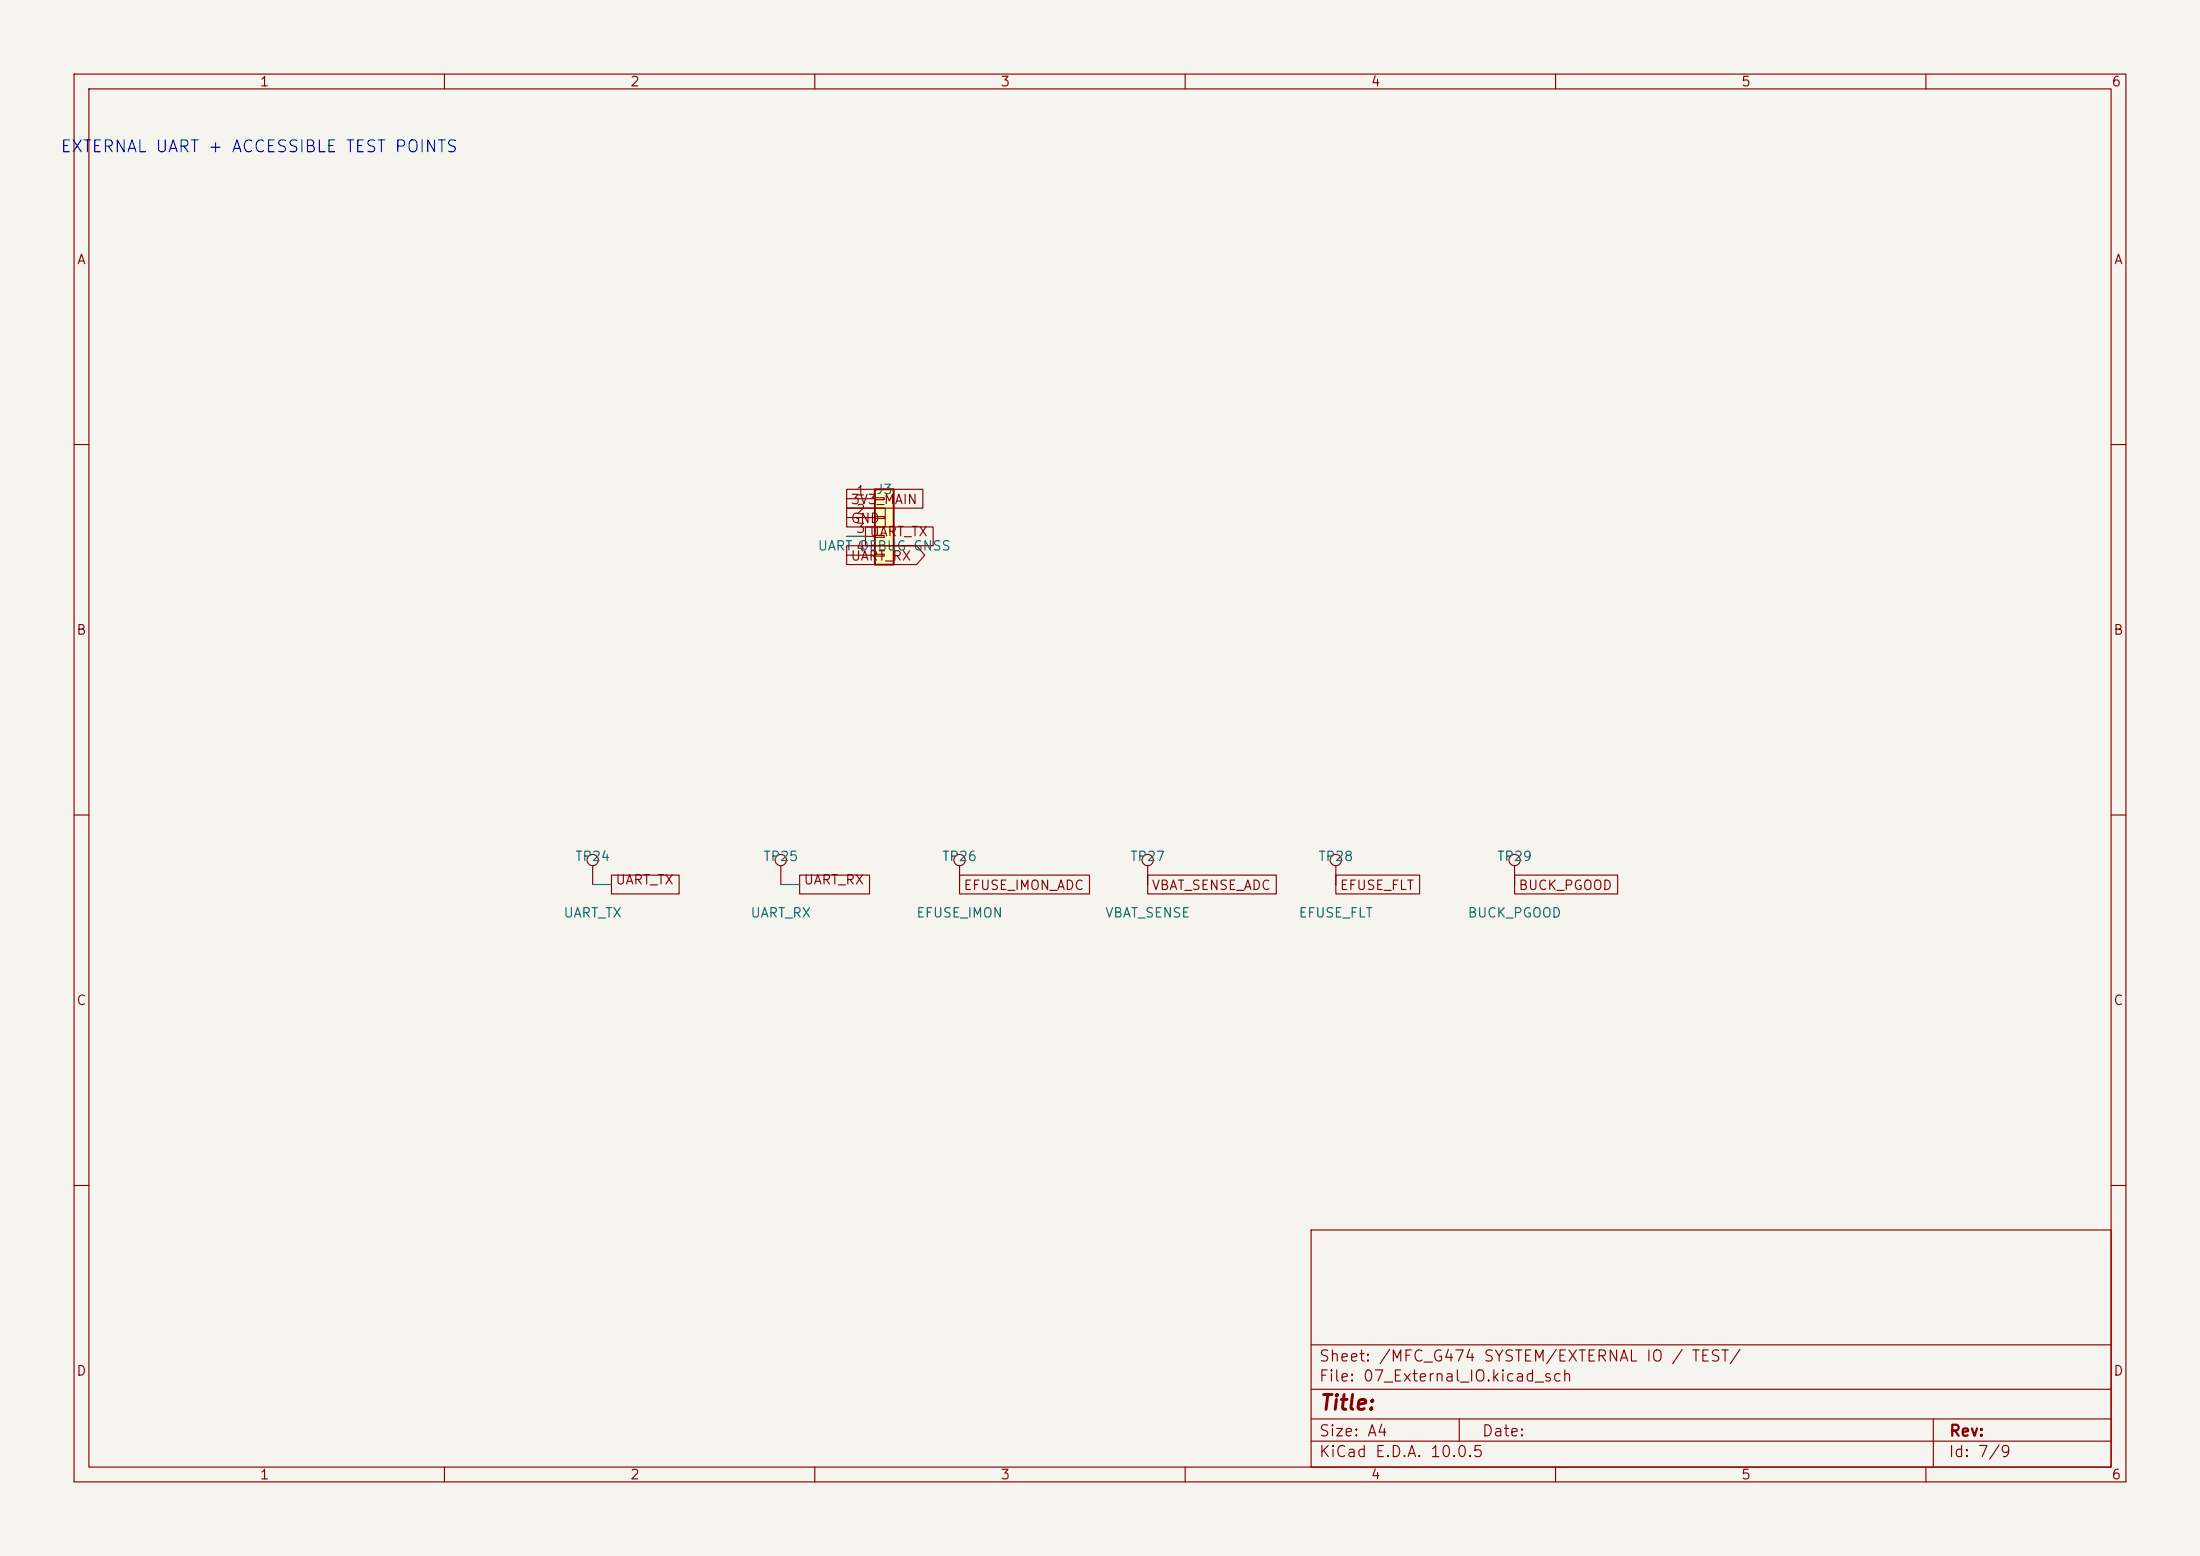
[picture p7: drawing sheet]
(kicad_sch
 (version 20260306)
 (generator "eeschema")
 (generator_version "10.0")
 (paper "A4")
 (lib_symbols
  (symbol "Connector:TestPoint"
   (pin_numbers (hide yes))
   (pin_names
    (offset 0.762) (hide yes)) (exclude_from_sim no) (in_bom yes) (on_board yes)
   (in_pos_files yes)
   (duplicate_pin_numbers_are_jumpers no)
   (property "Reference" "TP" (at 0 6.858 0) (show_name no) (do_not_autoplace no) (effects (font (size 1.27 1.27))))
   (property "Value" "TestPoint" (at 0 5.08 0) (show_name no) (do_not_autoplace no) (effects (font (size 1.27 1.27))))
   (property "Footprint" "" (at 5.08 0 0) (show_name no) (do_not_autoplace no) (hide yes) (effects (font (size 1.27 1.27))))
   (property "Datasheet" "" (at 5.08 0 0) (show_name no) (do_not_autoplace no) (hide yes) (effects (font (size 1.27 1.27))))
   (property "Description" "test point" (at 0 0 0) (show_name no) (do_not_autoplace no) (hide yes) (effects (font (size 1.27 1.27))))
   (symbol "TestPoint_0_1"
    (circle (center 0 3.302) (radius 0.762) (stroke (width 0) (type default)) (fill (type none))))
   (symbol "TestPoint_1_1"
    (pin passive line (at 0 0 90) (length 2.54) (name "1" (effects (font (size 1.27 1.27)))) (number "1" (effects (font (size 1.27 1.27))))))
   (embedded_fonts no))
  (symbol "Connector_Generic:Conn_01x04"
   (pin_names
    (offset 1.016) (hide yes)) (exclude_from_sim no) (in_bom yes) (on_board yes)
   (in_pos_files yes)
   (duplicate_pin_numbers_are_jumpers no)
   (property "Reference" "J" (at 0 5.08 0) (show_name no) (do_not_autoplace no) (effects (font (size 1.27 1.27))))
   (property "Value" "Conn_01x04" (at 0 -7.62 0) (show_name no) (do_not_autoplace no) (effects (font (size 1.27 1.27))))
   (property "Footprint" "" (at 0 0 0) (show_name no) (do_not_autoplace no) (hide yes) (effects (font (size 1.27 1.27))))
   (property "Datasheet" "" (at 0 0 0) (show_name no) (do_not_autoplace no) (hide yes) (effects (font (size 1.27 1.27))))
   (property "Description" "Generic connector, single row, 01x04, script generated (kicad-library-utils/schlib/autogen/connector/)" (at 0 0 0) (show_name no) (do_not_autoplace no) (hide yes) (effects (font (size 1.27 1.27))))
   (symbol "Conn_01x04_1_1"
    (rectangle (start -1.27 3.81) (end 1.27 -6.35) (stroke (width 0.254) (type default)) (fill (type background)))
    (rectangle (start -1.27 2.667) (end 0 2.413) (stroke (width 0.1524) (type default)) (fill (type none)))
    (rectangle (start -1.27 0.127) (end 0 -0.127) (stroke (width 0.1524) (type default)) (fill (type none)))
    (rectangle (start -1.27 -2.413) (end 0 -2.667) (stroke (width 0.1524) (type default)) (fill (type none)))
    (rectangle (start -1.27 -4.953) (end 0 -5.207) (stroke (width 0.1524) (type default)) (fill (type none)))
    (pin passive line (at -5.08 2.54 0) (length 3.81) (name "Pin_1" (effects (font (size 1.27 1.27)))) (number "1" (effects (font (size 1.27 1.27)))))
    (pin passive line (at -5.08 0 0) (length 3.81) (name "Pin_2" (effects (font (size 1.27 1.27)))) (number "2" (effects (font (size 1.27 1.27)))))
    (pin passive line (at -5.08 -2.54 0) (length 3.81) (name "Pin_3" (effects (font (size 1.27 1.27)))) (number "3" (effects (font (size 1.27 1.27)))))
    (pin passive line (at -5.08 -5.08 0) (length 3.81) (name "Pin_4" (effects (font (size 1.27 1.27)))) (number "4" (effects (font (size 1.27 1.27))))))
   (embedded_fonts no)))
 (text "EXTERNAL UART + ACCESSIBLE TEST POINTS"
  (exclude_from_sim no)
  (at 35 20 0)
  (effects (font (size 1.6 1.6))))
 (wire
  (pts (xy 114.3 72.39) (xy 116.84 72.39))
  (stroke (width 0) (type default)))
 (wire
  (pts (xy 80.01 119.38) (xy 82.55 119.38))
  (stroke (width 0) (type default)))
 (wire
  (pts (xy 105.41 119.38) (xy 107.95 119.38))
  (stroke (width 0) (type default)))
 (global_label "UART_TX"
  (shape passive)
  (at 116.84 72.39 0)
  (effects (font (size 1.27 1.27)) (justify left bottom))
  (property "Intersheetrefs" "${INTERSHEET_REFS}" (at 116.84 72.39 0) (hide yes) (show_name no) (do_not_autoplace no) (effects (font (size 1.27 1.27)))))
 (global_label "GND"
  (shape passive)
  (at 114.3 69.85 0)
  (effects (font (size 1.27 1.27)) (justify left))
  (property "Intersheetrefs" "${INTERSHEET_REFS}" (at 114.3 69.85 0) (hide yes) (show_name no) (do_not_autoplace no) (effects (font (size 1.27 1.27)))))
 (global_label "UART_RX"
  (shape output)
  (at 114.3 74.93 0)
  (effects (font (size 1.27 1.27)) (justify left))
  (property "Intersheetrefs" "${INTERSHEET_REFS}" (at 114.3 74.93 0) (hide yes) (show_name no) (do_not_autoplace no) (effects (font (size 1.27 1.27)))))
 (global_label "VBAT_SENSE_ADC"
  (shape passive)
  (at 154.94 119.38 0)
  (effects (font (size 1.27 1.27)) (justify left))
  (property "Intersheetrefs" "${INTERSHEET_REFS}" (at 154.94 119.38 0) (hide yes) (show_name no) (do_not_autoplace no) (effects (font (size 1.27 1.27)))))
 (global_label "EFUSE_FLT"
  (shape passive)
  (at 180.34 119.38 0)
  (effects (font (size 1.27 1.27)) (justify left))
  (property "Intersheetrefs" "${INTERSHEET_REFS}" (at 180.34 119.38 0) (hide yes) (show_name no) (do_not_autoplace no) (effects (font (size 1.27 1.27)))))
 (global_label "EFUSE_IMON_ADC"
  (shape passive)
  (at 129.54 119.38 0)
  (effects (font (size 1.27 1.27)) (justify left))
  (property "Intersheetrefs" "${INTERSHEET_REFS}" (at 129.54 119.38 0) (hide yes) (show_name no) (do_not_autoplace no) (effects (font (size 1.27 1.27)))))
 (global_label "BUCK_PGOOD"
  (shape passive)
  (at 204.47 119.38 0)
  (effects (font (size 1.27 1.27)) (justify left))
  (property "Intersheetrefs" "${INTERSHEET_REFS}" (at 204.47 119.38 0) (hide yes) (show_name no) (do_not_autoplace no) (effects (font (size 1.27 1.27)))))
 (global_label "UART_TX"
  (shape passive)
  (at 82.55 119.38 0)
  (effects (font (size 1.27 1.27)) (justify left bottom))
  (property "Intersheetrefs" "${INTERSHEET_REFS}" (at 82.55 119.38 0) (hide yes) (show_name no) (do_not_autoplace no) (effects (font (size 1.27 1.27)))))
 (global_label "3V3_MAIN"
  (shape passive)
  (at 114.3 67.31 0)
  (effects (font (size 1.27 1.27)) (justify left))
  (property "Intersheetrefs" "${INTERSHEET_REFS}" (at 114.3 67.31 0) (hide yes) (show_name no) (do_not_autoplace no) (effects (font (size 1.27 1.27)))))
 (global_label "UART_RX"
  (shape passive)
  (at 107.95 119.38 0)
  (effects (font (size 1.27 1.27)) (justify left bottom))
  (property "Intersheetrefs" "${INTERSHEET_REFS}" (at 107.95 119.38 0) (hide yes) (show_name no) (do_not_autoplace no) (effects (font (size 1.27 1.27)))))
 (symbol
  (lib_id "Connector:TestPoint")
  (at 204.47 119.38 0)
  (unit 1)
  (body_style 1)
  (exclude_from_sim no)
  (in_bom yes)
  (on_board yes)
  (in_pos_files yes)
  (dnp no)
  (property "Reference" "TP29" (at 204.47 115.57 0) (show_name no) (do_not_autoplace no) (effects (font (size 1.27 1.27))))
  (property "Value" "BUCK_PGOOD" (at 204.47 123.19 0) (show_name no) (do_not_autoplace no) (effects (font (size 1.27 1.27))))
  (property "Footprint" "TestPoint:TestPoint_Pad_D1.0mm" (at 204.47 119.38 0) (hide yes) (show_name no) (do_not_autoplace no) (effects (font (size 1.27 1.27))))
  (property "Datasheet" "" (at 204.47 119.38 0) (hide yes) (show_name no) (do_not_autoplace no) (effects (font (size 1.27 1.27))))
  (property "Description" "" (at 204.47 119.38 0) (show_name no) (do_not_autoplace no) (effects (font (size 1.27 1.27))))
  (pin "1")
  (instances (project "HPR_FC_G474_3S" (path "" (reference "TP29") (unit 1))) (project "07_External_IO" (path "" (reference "TP29") (unit 1)))))
 (symbol
  (lib_id "Connector:TestPoint")
  (at 180.34 119.38 0)
  (unit 1)
  (body_style 1)
  (exclude_from_sim no)
  (in_bom yes)
  (on_board yes)
  (in_pos_files yes)
  (dnp no)
  (property "Reference" "TP28" (at 180.34 115.57 0) (show_name no) (do_not_autoplace no) (effects (font (size 1.27 1.27))))
  (property "Value" "EFUSE_FLT" (at 180.34 123.19 0) (show_name no) (do_not_autoplace no) (effects (font (size 1.27 1.27))))
  (property "Footprint" "TestPoint:TestPoint_Pad_D1.0mm" (at 180.34 119.38 0) (hide yes) (show_name no) (do_not_autoplace no) (effects (font (size 1.27 1.27))))
  (property "Datasheet" "" (at 180.34 119.38 0) (hide yes) (show_name no) (do_not_autoplace no) (effects (font (size 1.27 1.27))))
  (property "Description" "" (at 180.34 119.38 0) (show_name no) (do_not_autoplace no) (effects (font (size 1.27 1.27))))
  (pin "1")
  (instances (project "HPR_FC_G474_3S" (path "" (reference "TP28") (unit 1))) (project "07_External_IO" (path "" (reference "TP28") (unit 1)))))
 (symbol
  (lib_id "Connector:TestPoint")
  (at 129.54 119.38 0)
  (unit 1)
  (body_style 1)
  (exclude_from_sim no)
  (in_bom yes)
  (on_board yes)
  (in_pos_files yes)
  (dnp no)
  (property "Reference" "TP26" (at 129.54 115.57 0) (show_name no) (do_not_autoplace no) (effects (font (size 1.27 1.27))))
  (property "Value" "EFUSE_IMON" (at 129.54 123.19 0) (show_name no) (do_not_autoplace no) (effects (font (size 1.27 1.27))))
  (property "Footprint" "TestPoint:TestPoint_Pad_D1.0mm" (at 129.54 119.38 0) (hide yes) (show_name no) (do_not_autoplace no) (effects (font (size 1.27 1.27))))
  (property "Datasheet" "" (at 129.54 119.38 0) (hide yes) (show_name no) (do_not_autoplace no) (effects (font (size 1.27 1.27))))
  (property "Description" "" (at 129.54 119.38 0) (show_name no) (do_not_autoplace no) (effects (font (size 1.27 1.27))))
  (pin "1")
  (instances (project "HPR_FC_G474_3S" (path "" (reference "TP26") (unit 1))) (project "07_External_IO" (path "" (reference "TP26") (unit 1)))))
 (symbol
  (lib_id "Connector_Generic:Conn_01x04")
  (at 119.38 69.85 0)
  (unit 1)
  (body_style 1)
  (exclude_from_sim no)
  (in_bom yes)
  (on_board yes)
  (in_pos_files yes)
  (dnp no)
  (property "Reference" "J3" (at 119.38 66.04 0) (show_name no) (do_not_autoplace no) (effects (font (size 1.27 1.27))))
  (property "Value" "UART DEBUG GNSS" (at 119.38 73.66 0) (show_name no) (do_not_autoplace no) (effects (font (size 1.27 1.27))))
  (property "Footprint" "Connector_JST:JST_GH_SM04B-GHS-TB_1x04-1MP_P1.25mm_Horizontal" (at 119.38 69.85 0) (hide yes) (show_name no) (do_not_autoplace no) (effects (font (size 1.27 1.27))))
  (property "Datasheet" "" (at 119.38 69.85 0) (hide yes) (show_name no) (do_not_autoplace no) (effects (font (size 1.27 1.27))))
  (property "Description" "" (at 119.38 69.85 0) (show_name no) (do_not_autoplace no) (effects (font (size 1.27 1.27))))
  (pin "2")
  (pin "1")
  (pin "3")
  (pin "4")
  (instances (project "HPR_FC_G474_3S" (path "" (reference "J3") (unit 1))) (project "07_External_IO" (path "" (reference "J3") (unit 1)))))
 (symbol
  (lib_id "Connector:TestPoint")
  (at 154.94 119.38 0)
  (unit 1)
  (body_style 1)
  (exclude_from_sim no)
  (in_bom yes)
  (on_board yes)
  (in_pos_files yes)
  (dnp no)
  (property "Reference" "TP27" (at 154.94 115.57 0) (show_name no) (do_not_autoplace no) (effects (font (size 1.27 1.27))))
  (property "Value" "VBAT_SENSE" (at 154.94 123.19 0) (show_name no) (do_not_autoplace no) (effects (font (size 1.27 1.27))))
  (property "Footprint" "TestPoint:TestPoint_Pad_D1.0mm" (at 154.94 119.38 0) (hide yes) (show_name no) (do_not_autoplace no) (effects (font (size 1.27 1.27))))
  (property "Datasheet" "" (at 154.94 119.38 0) (hide yes) (show_name no) (do_not_autoplace no) (effects (font (size 1.27 1.27))))
  (property "Description" "" (at 154.94 119.38 0) (show_name no) (do_not_autoplace no) (effects (font (size 1.27 1.27))))
  (pin "1")
  (instances (project "HPR_FC_G474_3S" (path "" (reference "TP27") (unit 1))) (project "07_External_IO" (path "" (reference "TP27") (unit 1)))))
 (symbol
  (lib_id "Connector:TestPoint")
  (at 80.01 119.38 0)
  (unit 1)
  (body_style 1)
  (exclude_from_sim no)
  (in_bom yes)
  (on_board yes)
  (in_pos_files yes)
  (dnp no)
  (property "Reference" "TP24" (at 80.01 115.57 0) (show_name no) (do_not_autoplace no) (effects (font (size 1.27 1.27))))
  (property "Value" "UART_TX" (at 80.01 123.19 0) (show_name no) (do_not_autoplace no) (effects (font (size 1.27 1.27))))
  (property "Footprint" "TestPoint:TestPoint_Pad_D1.0mm" (at 80.01 119.38 0) (hide yes) (show_name no) (do_not_autoplace no) (effects (font (size 1.27 1.27))))
  (property "Datasheet" "" (at 80.01 119.38 0) (hide yes) (show_name no) (do_not_autoplace no) (effects (font (size 1.27 1.27))))
  (property "Description" "" (at 80.01 119.38 0) (show_name no) (do_not_autoplace no) (effects (font (size 1.27 1.27))))
  (pin "1")
  (instances (project "HPR_FC_G474_3S" (path "" (reference "TP24") (unit 1))) (project "07_External_IO" (path "" (reference "TP24") (unit 1)))))
 (symbol
  (lib_id "Connector:TestPoint")
  (at 105.41 119.38 0)
  (unit 1)
  (body_style 1)
  (exclude_from_sim no)
  (in_bom yes)
  (on_board yes)
  (in_pos_files yes)
  (dnp no)
  (property "Reference" "TP25" (at 105.41 115.57 0) (show_name no) (do_not_autoplace no) (effects (font (size 1.27 1.27))))
  (property "Value" "UART_RX" (at 105.41 123.19 0) (show_name no) (do_not_autoplace no) (effects (font (size 1.27 1.27))))
  (property "Footprint" "TestPoint:TestPoint_Pad_D1.0mm" (at 105.41 119.38 0) (hide yes) (show_name no) (do_not_autoplace no) (effects (font (size 1.27 1.27))))
  (property "Datasheet" "" (at 105.41 119.38 0) (hide yes) (show_name no) (do_not_autoplace no) (effects (font (size 1.27 1.27))))
  (property "Description" "" (at 105.41 119.38 0) (show_name no) (do_not_autoplace no) (effects (font (size 1.27 1.27))))
  (pin "1")
  (instances (project "HPR_FC_G474_3S" (path "" (reference "TP25") (unit 1))) (project "07_External_IO" (path "" (reference "TP25") (unit 1))))))
